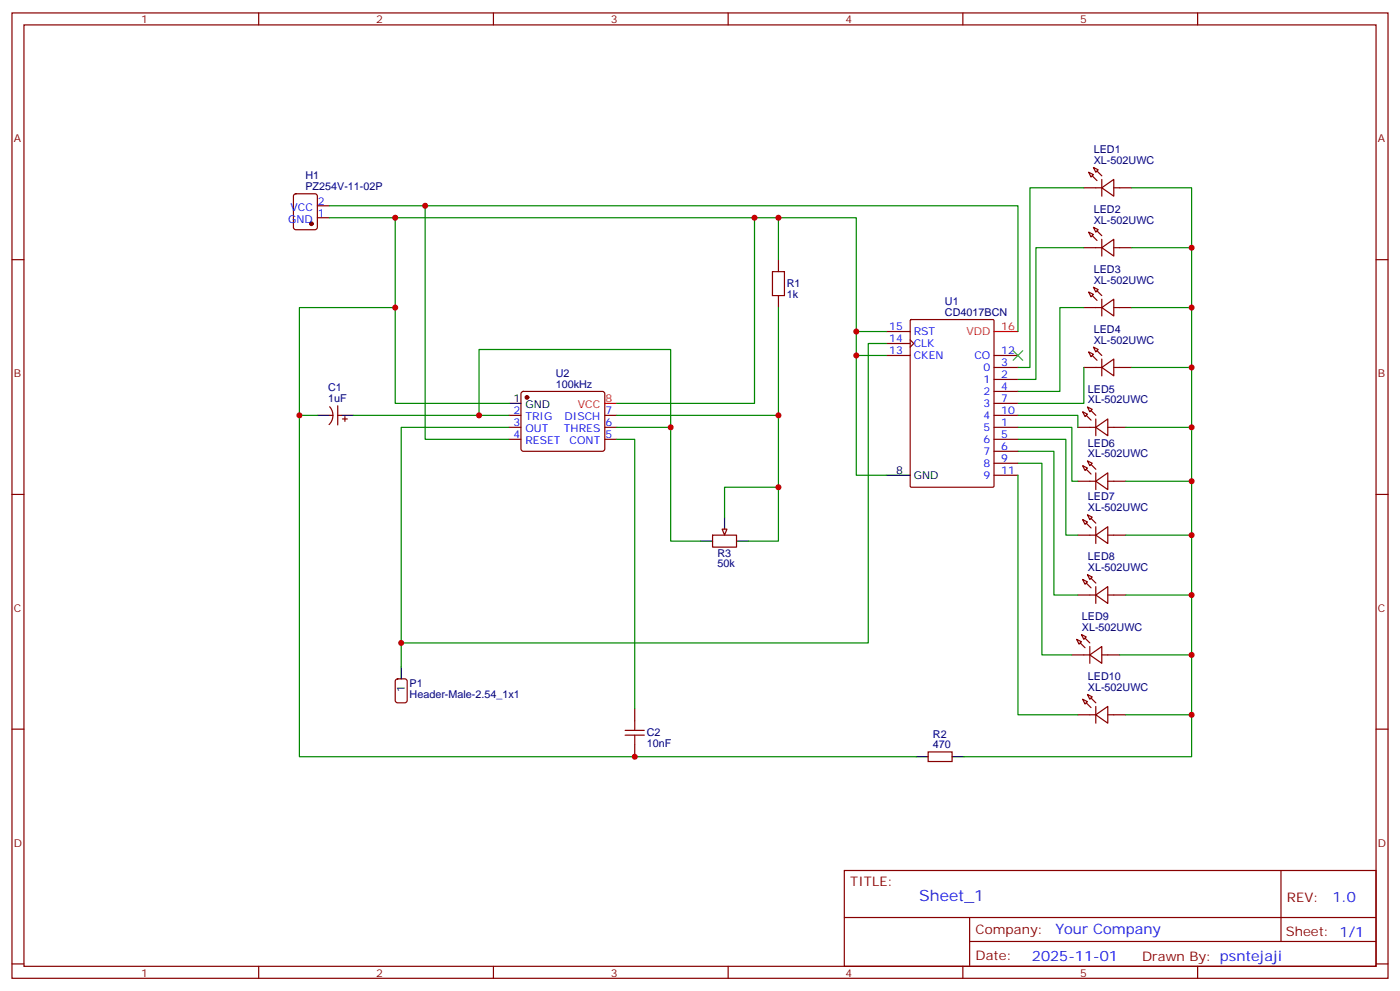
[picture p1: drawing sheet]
<svg xmlns="http://www.w3.org/2000/svg" width="412mm" height="292mm" viewBox="0 0 412 292" stroke-linecap="round" stroke-linejoin="round" font-family="sans-serif">
<g fill="none" stroke="#870000" stroke-width=".35">
<path d="M3.5 3.8h405.4v284.3h-405.4zM7.1 7.3h398.2v277.3h-398.2zM76.2 3.8v3.5M145.3 3.8v3.5M214.5 3.8v3.5M283.6 3.8v3.5M352.8 3.8v3.5M86.7 57.3l.4-.2h5.7l.6 .4 .1 9.5-.5 .6-5.9 .1-.6-.5-.1-9.4zM3.5 76.5h3.6M93.5 64.1h3.5M93.5 60.6h3.5M229.3 76.5v3.5"/>
<path d="M405.3 76.5h3.6M229.3 87.1v3.5M97.1 119.8a3.8 3.8 0 0 1-.2 5.2M99.5 119.5v5.7M153.7 115.5l.5-.2h23.2l.5 .2 .3 .5-.1 16.5-.7 .4h-23.5l-.4-.7v-16.2zM97 122.3h1.1M99.5 122.3h1M100.9 123.4h1.4M101.6 122.7v1.4M149.9 122.3h3.6M149.9 125.9h3.6M149.9 129.4h3.6"/>
<path d="M178.2 122.3h3.5M178.2 125.9h3.5M178.2 129.4h3.5M3.5 145.6h3.6M209.9 157.6h7.1v3.5h-7.1zM405.3 145.6h3.6M3.5 214.8h3.6M116.7 200.2l.4-.2h2.1l.7 .4v5.9l-.4 .7h-2.4l-.6-.5-.1-5.8zM187 208.8v3.5M187 219.4v3.5M405.3 214.8h3.6M248.7 256.4h156.6v28.2h-156.6z"/>
<path d="M377.3 256.4v20.9M248.7 270.2h156.5M285.6 277.3h119.6M285.6 270.2v14.2M3.5 283.9h3.6M76.2 284.6v3.5M145.3 284.6v3.5M214.5 284.6v3.5M283.6 284.6v3.5M352.8 284.6v3.5M405.3 283.9h3.6"/>
</g>
<g fill="#870000" stroke="#870000" stroke-width=".35">
<circle cx="155.2" cy="117.1" r=".53"/>
<circle cx="91.7" cy="65.9" r=".53"/>
</g>
<path d="M149.9 118.8h3.6M93.5 122.3h3.5M100.5 122.3h3.6M206.4 159.4h3.5M213.4 152.3v3.6M217 159.4h3.5M118.2 196.4v3.6" fill="none" stroke="#000" stroke-width=".35"/>
<path d="M178.2 118.8h3.5" fill="none" stroke="#f00" stroke-width=".35"/>
<path d="M227.5 80h3.6v7.1h-3.6zM184.1 216.5h5.7M184.1 215.1h5.7M187 212.3v2.8M187 216.5v2.9" fill="none" stroke="#a10000" stroke-width=".35"/>
<path d="M212.7 155.9h1.4l-.7 1.7z" fill="#f0f0f0" stroke="#870000" stroke-width=".35"/>
<g fill="none" stroke="#870000" stroke-width=".35">
<path d="M319.3 55.3h5.3M320.7 50.7l1.4 .7-.7 .7zM322.1 49.3l1.4 .7-.7 .7zM324.6 55.3l3.5-2.5v5zM324.6 52.8v5M328.1 55.3h5.3M319.3 73h5.3M320.7 68.4l1.4 .7-.7 .7zM322.1 67l1.4 .7-.7 .7zM324.6 73l3.5-2.5v4.9zM324.6 70.5v4.9M328.1 73h5.3"/>
<path d="M261.1 97.6h7M268.2 94.3l.3-.2h24l.3 .2v48.9l-.2 .3h-24.1l-.3-.2zM319.3 90.6h5.3M320.7 86l1.4 .7-.7 .7zM322.1 84.6l1.4 .7-.7 .7zM324.6 90.6l3.5-2.5v5zM324.6 88.1v5M328.1 90.6h5.3M261.1 104.7h7M261.1 101.2h7M268.1 100.1l1.1 1.1-1.1 1M292.8 108.2h7.1"/>
<path d="M292.8 111.8h7.1M292.8 115.3h7.1M292.8 118.8h7.1M292.8 104.7h7.1M319.3 108.2h5.3M320.3 119.9l1.4 .7-.7 .7zM320.7 103.6l1.4 .8-.7 .7zM322.1 102.2l1.4 .7-.7 .7zM324.6 108.2l3.5-2.4v4.9zM324.6 105.8v4.9M328.1 108.2h5.3M292.8 125.9h7.1"/>
<path d="M292.8 129.4h7.1M292.8 132.9h7.1M292.8 136.5h7.1M292.8 122.3h7.1M292.8 140h7.1M317.5 125.9h5.3M318.9 121.3l1.4 .7-.7 .7zM318.9 137.2l1.4 .7-.7 .7zM320.3 135.7l1.4 .8-.7 .7zM322.8 125.9l3.5-2.5v4.9zM322.8 123.4v4.9M322.8 139.3v4.9"/>
<path d="M326.3 125.9h5.3M317.5 141.7h5.3M317.5 157.6h5.3M318.9 153l1.4 .7-.7 .7zM320.3 151.6l1.4 .7-.7 .7zM322.8 141.7l3.5-2.4v4.9zM322.8 157.6l3.5-2.4v4.9zM322.8 155.2v4.9M326.3 141.7h5.3M326.3 157.6h5.3M317.5 175.3h5.3M318.9 170.7l1.4 .7-.7 .7z"/>
<path d="M320.3 169.3l1.4 .7-.7 .7zM322.8 175.3l3.5-2.5v4.9zM322.8 172.8v4.9M326.3 175.3h5.3M315.7 192.9h5.3M317.1 188.3l1.5 .7-.7 .7zM318.6 186.9l1.4 .7-.7 .7zM321 192.9l3.6-2.5v5zM321 190.4v5M324.6 192.9h5.2M317.5 210.5h5.3M318.9 206l1.4 .7-.7 .7z"/>
<path d="M320.3 204.5l1.4 .7-.7 .8zM322.8 210.5l3.5-2.4v4.9zM322.8 208.1v4.9M326.3 210.5h5.3M273.4 221.5h7.1v2.8h-7.1z"/>
</g>
<g fill="#870000" stroke="#870000" stroke-width=".35">
<path d="M321.7 51.8l1.4 1.4z"/>
<path d="M323.1 50.4l1.5 1.4z"/>
<path d="M321.7 69.4l1.4 1.4z"/>
<path d="M323.1 68l1.5 1.4z"/>
<path d="M321.7 87.1l1.4 1.4z"/>
<path d="M323.1 85.7l1.5 1.4z"/>
<path d="M321.7 104.7l1.4 1.4z"/>
<path d="M323.1 103.3l1.5 1.4z"/>
<path d="M320 122.3l1.4 1.5z"/>
<path d="M321.4 120.9l1.4 1.4z"/>
<path d="M320 138.2l1.4 1.4z"/>
<path d="M321.4 136.8l1.4 1.4z"/>
<path d="M320 154.1l1.4 1.4z"/>
<path d="M321.4 152.7l1.4 1.4z"/>
<path d="M320 171.7l1.4 1.4z"/>
<path d="M321.4 170.3l1.4 1.4z"/>
<path d="M318.2 189.4l1.4 1.4z"/>
<path d="M319.6 188l1.4 1.4z"/>
<path d="M320 207l1.4 1.4z"/>
<path d="M321.4 205.6l1.4 1.4z"/>
</g>
<path d="M261.1 140h7M269.9 222.9h3.5M280.5 222.9h3.5" fill="none" stroke="#000" stroke-width=".35"/>
<path d="M292.8 97.6h7.1" fill="none" stroke="#f00" stroke-width=".35"/>
<g fill="none" stroke="#008700" stroke-width=".35">
<path d="M319.3 55.3h-15.9v52.9h-3.5M333.4 55.3h17.6v167.6h-67M97 60.6h202.9v37M97 64.1h155.2v75.9h8.9M116.4 64.1v54.7h33.5M125.2 60.6v68.8h24.7M222.2 64.1v54.7h-40.5M229.3 64.1v12.4M319.3 73h-14.1v38.8h-5.3M333.4 73h17.6M116.4 90.6h-28.2v31.7M229.3 90.6v68.8h-8.8"/>
<path d="M252.2 97.6h8.9M319.3 90.6h-7.1v24.7h-12.3M333.4 90.6h17.6M252.2 104.7h8.9M261.1 101.2h-5.3v88.2h-137.6M319.3 108.2v10.6h-19.4M333.4 108.2h17.6M93.5 122.3h-5.3v100.6h181.7M104.1 122.3h45.8M141.1 122.3v-19.4h56.5v56.5h8.8M149.9 125.9h-31.7v70.5M181.7 129.4h5.3v79.4"/>
<path d="M181.7 122.3h47.6M181.7 125.9h15.9M299.9 140v70.5h17.6M299.9 136.5h7v56.4h8.8M299.9 132.9h10.5v42.4h7.1M299.9 129.4h14.1v28.2h3.5M299.9 125.9h15.8v15.8h1.8M299.9 122.3h17.6v3.6M331.6 125.9h19.4M229.3 143.5h-15.9v8.8M331.6 141.7h19.4M331.6 157.6h19.4"/>
<path d="M331.6 175.3h19.4M329.8 192.9h21.2M331.6 210.5h19.4"/>
</g>
<path d="M298.4 103.3l2.9 2.8M301.3 103.3l-2.9 2.8" fill="none" stroke="#3c3" stroke-width=".35"/>
<g fill="#c00">
<circle cx="116.4" cy="64.1" r=".88"/>
<circle cx="229.3" cy="64.1" r=".88"/>
<circle cx="222.3" cy="64.1" r=".88"/>
<circle cx="125.2" cy="60.6" r=".88"/>
<circle cx="229.3" cy="143.5" r=".88"/>
<circle cx="351" cy="73" r=".88"/>
<circle cx="351" cy="90.6" r=".88"/>
<circle cx="351" cy="108.2" r=".88"/>
<circle cx="351" cy="125.9" r=".88"/>
<circle cx="351" cy="141.7" r=".88"/>
<circle cx="351" cy="157.6" r=".88"/>
<circle cx="351" cy="175.3" r=".88"/>
<circle cx="351" cy="192.9" r=".88"/>
<circle cx="351" cy="210.5" r=".88"/>
<circle cx="118.2" cy="189.4" r=".88"/>
<circle cx="252.2" cy="97.6" r=".88"/>
<circle cx="252.2" cy="104.7" r=".88"/>
<circle cx="229.3" cy="122.3" r=".88"/>
<circle cx="141.1" cy="122.3" r=".88"/>
<circle cx="197.6" cy="125.9" r=".88"/>
<circle cx="187" cy="222.9" r=".88"/>
<circle cx="116.4" cy="90.6" r=".88"/>
<circle cx="88.2" cy="122.3" r=".88"/>
</g>
<text font-size="4.6" fill="#00f" x="270.8" y="265.4">Sheet_1</text>
<g font-size="4.2" fill="#00f">
<text x="392.5" y="265.7">1.0</text>
<text x="310.9" y="275.2">Your Company</text>
<text x="304" y="283">2025-11-01</text>
</g>
<g font-size="3.9" fill="#800">
<text x="250.5" y="261">TITLE:</text>
<text x="379.1" y="265.7">REV:</text>
<text x="287.4" y="275.2">Company:</text>
<text x="378.7" y="275.8">Sheet: 1/1</text>
<text x="287.4" y="282.9">Date:</text>
<text x="336.4" y="282.9">Drawn By: psntejaji</text>
</g>
<g font-size="3.2" fill="#800">
<text x="41.6" y="6.8">1</text>
<text x="110.8" y="6.8">2</text>
<text x="179.9" y="6.8">3</text>
<text x="249.1" y="6.8">4</text>
<text x="318.2" y="6.8">5</text>
<text x="4.1" y="41.9">A</text>
<text x="405.9" y="41.9">A</text>
<text x="4.1" y="111.1">B</text>
<text x="405.9" y="111.1">B</text>
<text x="4.1" y="180.2">C</text>
<text x="405.9" y="180.2">C</text>
<text x="4.1" y="249.3">D</text>
<text x="405.9" y="249.3">D</text>
<text x="41.6" y="287.6">1</text>
<text x="110.8" y="287.6">2</text>
<text x="179.9" y="287.6">3</text>
<text x="249.1" y="287.6">4</text>
<text x="318.2" y="287.6">5</text>
</g>
<g font-size="3.2" fill="#000080">
<text x="322.2" y="45.1">LED1</text>
<text x="90" y="52.8">H1</text>
<text x="322.2" y="48.3">XL-502UWC</text>
<text x="90" y="56">PZ254V-11-02P</text>
<text x="322.2" y="65.9">XL-502UWC</text>
<text x="322.2" y="62.7">LED2</text>
<text x="322.2" y="83.5">XL-502UWC</text>
<text x="322.2" y="80.4">LED3</text>
<text x="231.8" y="87.8">1k</text>
<text x="231.8" y="84.6">R1</text>
<text x="278.4" y="89.9">U1</text>
<text x="278.4" y="93.1">CD4017BCN</text>
<text x="322.2" y="101.2">XL-502UWC</text>
<text x="322.2" y="98">LED4</text>
<text x="163.7" y="111.1">U2</text>
<text x="96.7" y="118.5">1uF</text>
<text x="96.7" y="115.3">C1</text>
<text x="163.7" y="114.2">100kHz</text>
<text x="320.4" y="118.8">XL-502UWC</text>
<text x="320.4" y="115.6">LED5</text>
<text x="320.4" y="131.5">LED6</text>
<text x="320.4" y="134.7">XL-502UWC</text>
<text x="320.4" y="147.4">LED7</text>
<text x="320.4" y="150.6">XL-502UWC</text>
<text x="211.3" y="167.1">50k</text>
<text x="211.3" y="164">R3</text>
<text x="320.4" y="165">LED8</text>
<text x="320.4" y="168.2">XL-502UWC</text>
<text x="318.7" y="185.8">XL-502UWC</text>
<text x="318.7" y="182.7">LED9</text>
<text x="120.6" y="202.4">P1</text>
<text x="320.4" y="203.5">XL-502UWC</text>
<text x="320.4" y="200.3">LED10</text>
<text x="120.6" y="205.6">Header-Male-2.54_1x1</text>
<text x="190.5" y="220.1">10nF</text>
<text x="190.5" y="216.9">C2</text>
<text x="274.8" y="220.4">470</text>
<text x="274.8" y="217.2">R2</text>
</g>
<g font-size="3.2" fill="#00f">
<text x="84.9" y="65.5">GND</text>
<text x="85.6" y="62">VCC</text>
<text x="93.7" y="63.8">1</text>
<text x="93.7" y="60.3">2</text>
<text x="262" y="97.3">15</text>
<text x="262" y="100.8">14</text>
<text x="269.2" y="98.7">RST</text>
<text x="262" y="104.4">13</text>
<text x="269.2" y="102.2">CLK</text>
<text x="269.2" y="105.8">CKEN</text>
<text x="287" y="105.8">CO</text>
<text x="294.9" y="107.9">3</text>
<text x="294.9" y="104.4">12</text>
<text x="289.7" y="112.8">1</text>
<text x="289.7" y="109.3">0</text>
<text x="294.9" y="111.4">2</text>
<text x="289.7" y="116.3">2</text>
<text x="289.7" y="119.9">3</text>
<text x="294.9" y="114.9">4</text>
<text x="294.9" y="118.5">7</text>
<text x="151.3" y="122">2</text>
<text x="151.3" y="125.5">3</text>
<text x="154.8" y="123.8">TRIG</text>
<text x="166.3" y="123.8">DISCH</text>
<text x="178.3" y="125.5">6</text>
<text x="178.3" y="122">7</text>
<text x="289.7" y="123.4">4</text>
<text x="294.9" y="125.5">1</text>
<text x="294.9" y="122">10</text>
<text x="151.3" y="129">4</text>
<text x="154.8" y="127.3">OUT</text>
<text x="154.8" y="130.8">RESET</text>
<text x="166.1" y="127.3">THRES</text>
<text x="167.8" y="130.8">CONT</text>
<text x="178.3" y="129">5</text>
<text x="289.7" y="126.9">5</text>
<text x="289.7" y="130.5">6</text>
<text x="294.9" y="129">5</text>
<text x="289.7" y="134">7</text>
<text x="289.7" y="137.5">8</text>
<text x="294.9" y="132.6">6</text>
<text x="294.9" y="136.1">9</text>
<text x="289.7" y="141">9</text>
<text x="294.9" y="139.6">11</text>
</g>
<g font-size="3.2" fill="#f00">
<text x="284.7" y="98.7">VDD</text>
<text x="294.9" y="97.3">16</text>
<text x="178.3" y="118.5">8</text>
<text x="170.2" y="120.2">VCC</text>
</g>
<g font-size="3.2">
<text x="151.3" y="118.5">1</text>
<text x="154.8" y="120.2">GND</text>
<text x="264" y="139.6">8</text>
<text x="269.2" y="141">GND</text>
<text x="119.2" y="203.7" transform="rotate(-90 119.2 203.7)">1</text>
</g>
</svg>
